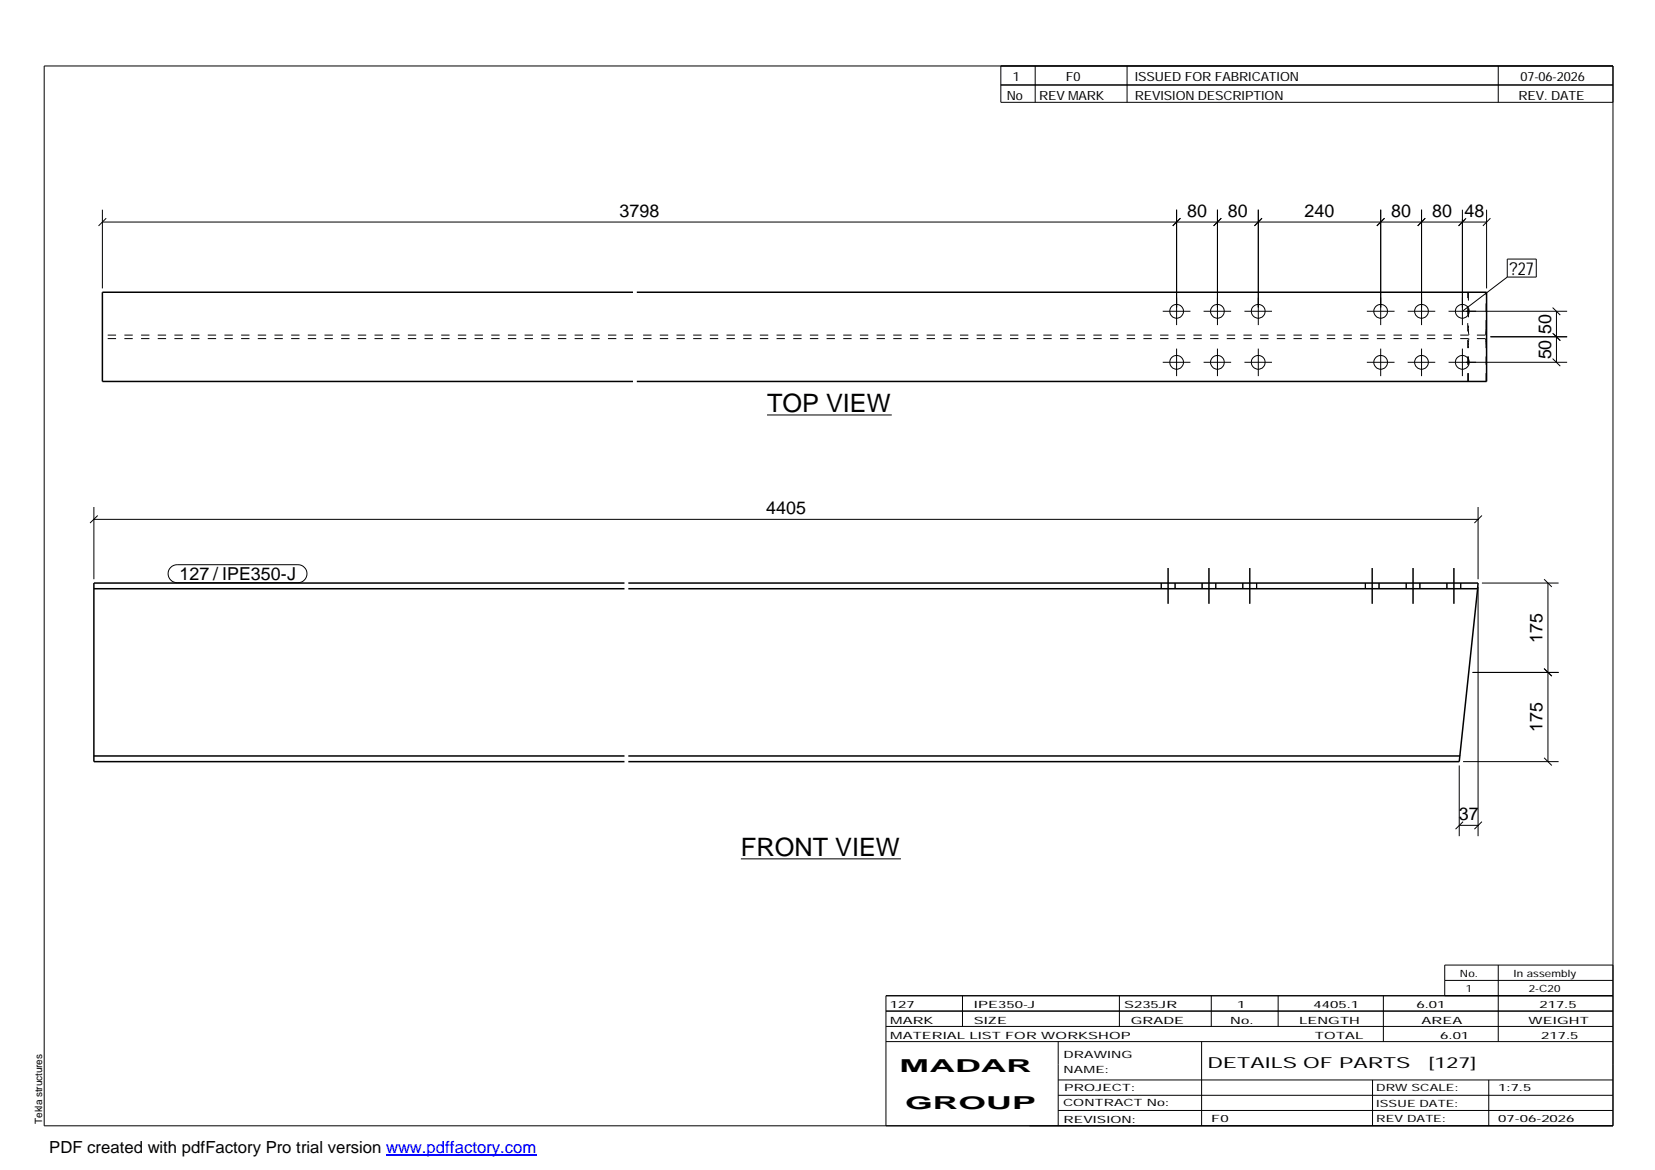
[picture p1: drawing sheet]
<svg xmlns="http://www.w3.org/2000/svg" width="420mm" height="297mm" viewBox="0 0 420 297" stroke-linecap="round" stroke-linejoin="round" font-family="sans-serif">
<g fill="none" stroke="#000" stroke-width=".25">
<path d="M11.2 16.7h398.3v269.1h-398.3zM254.1 16.7v9.3h155.4M262.8 16.7v9.3M286.1 16.7v9.3M380.4 16.7v9.3M254.1 21.6h155.4M26 56.4h351.4M26 53.2v20M27 55.4l-2 1.9M298.7 53.2v29.3M299.7 55.4l-2 1.9M309.1 53.2v29.3"/>
<path d="M310 55.4l-1.9 1.9M319.4 53.2v29.3M320.4 55.4l-1.9 1.9M350.5 53.2v29.3M351.5 55.4l-2 1.9M360.9 53.2v29.3M361.8 55.4l-1.9 1.9M371.3 53.2v29.3M372.2 55.4l-1.9 1.9 1.7-1.6M377.4 53.2v20M378.4 55.4l-1.9 1.9M295.2 79h7"/>
<path d="M305.6 79h6.9M315.9 79h7M347 79h7M357.4 79h7M367.7 79h30.1M382.7 65.8h7.3v4.5h-7.3zM382.7 70.3l-11.4 8.7M394.2 78.1l1.9 1.9M395.1 79v13M295.2 92h7M298.7 88.5v7M305.6 92h6.9"/>
<path d="M309.1 88.5v7M315.9 92h7M319.4 88.5v7M347 92h7M350.5 88.5v7M357.4 92h7M360.9 88.5v7M367.7 92h30.1M371.3 88.5v7M378.4 85.5h19.4M394.2 91l1.9 1.9M394.2 84.6l1.9 1.9-1.7-1.7"/>
<path d="M194.7 105.4h31.7M23.8 131.9h351.4M23.8 128.7v18.4M24.8 130.9l-1.9 1.9M375.2 128.7v18.4M376.2 130.9l-1.9 1.9M43.3 144l.8-.5 .9-.1h30.6a2.29 2.29 0 0 1 2.3 2.3 2.29 2.29 0 0 1-2.3 2.2h-30.6a2.28 2.28 0 0 1-2.1-1.4 2.28 2.28 0 0 1 .4-2.5zM294.8 148v1.5M296.5 144.2v9.1M298.3 148v1.5M305.2 148v1.5M306.9 144.2v9.1"/>
<path d="M308.7 148v1.5M315.5 148v1.5M317.3 144.2v9.1M319 148v1.5M346.6 148v1.5M348.4 144.2v9.1M350.1 148v1.5M357 148v1.5M358.7 144.2v9.1M360.5 148v1.5M367.3 148v1.5M369.1 144.2v9.1"/>
<path d="M370.8 148v1.5M375.2 149v63.3M376.2 148h19.5M392 147.1l2 1.9M393 148v45.4M373.8 170.7h21.9M392 169.7l2 1.9M370.5 194.3v18M371.4 193.4h24.3M392 192.4l2 1.9M188.1 218h40.6M370.5 209.5h4.7"/>
<path d="M371.4 208.6l-1.9 1.9M376.2 208.6l-1.9 1.9M224.9 256.7h184.6M244.3 252.8v7.8M284.2 252.8v7.8M307.5 252.8v7.8M324.5 252.8v7.8M351.2 252.8v11.6M366.8 248.9h42.7M380.4 245v19.4M409.5 245h-42.7v7.8M409.5 252.8h-184.6v33"/>
<path d="M224.9 264.4h184.6M224.9 260.6h184.6M268.6 264.4v21.4M268.6 274.2h140.9M268.6 278.1h140.9M305.1 264.4v21.4M348.4 274.2v11.6M378 274.2v11.6M268.6 281.9h140.9"/>
<circle cx="298.7" cy="79" r="1.74"/>
<circle cx="309.1" cy="79" r="1.74"/>
<circle cx="319.4" cy="79" r="1.75"/>
<circle cx="350.5" cy="79" r="1.74"/>
<circle cx="360.9" cy="79" r="1.75"/>
<circle cx="371.2" cy="79" r="1.74"/>
<circle cx="298.7" cy="92" r="1.74"/>
<circle cx="309.1" cy="92" r="1.74"/>
<circle cx="319.4" cy="92" r="1.75"/>
<circle cx="350.5" cy="92" r="1.74"/>
<circle cx="360.9" cy="92" r="1.75"/>
<circle cx="371.2" cy="92" r="1.74"/>
</g>
<path d="M160.7 74.2h-134.7v22.6h134.7M161.7 74.2h215.7v22.6h-215.7M23.8 149.5h134.7M158.5 148h-134.7v45.4h134.7M159.5 148h215.7l-.1 1.5M159.5 149.5h215.6M375.1 149.5l-4.6 43.9h-211M23.8 191.9h134.7M159.5 191.9h211.1" fill="none" stroke="#000" stroke-width=".38"/>
<g fill="none" stroke="#000" stroke-width=".25" stroke-dasharray="2.1 2.1" stroke-linecap="butt">
<path d="M372.8 74.2v9.2M160.7 86h-134.7M160.7 85.1h-134.7M372.6 96.8v-22.6M372.8 96.8v-9.1M372.8 83.4v.6M372.8 84v.6M372.8 87v.7M372.8 84.6l.1 .3M372.8 86.5v.5M372.9 84.9l.1 .2M372.9 86.1l-.1 .4"/>
<path d="M373 86l-.1 .1M377.1 86h-215.4M377.1 85.1h-215.4M377.1 85.1v-.2M377.1 84.9l.1-.3M377.1 86.1v-.1M377.2 84.6v-.6M377.2 86.5l-.1-.4M377.2 84l.1-.6M377.2 87v-.5M377.3 96.8v-9.1M377.3 83.4v-9.2"/>
<path d="M377.3 87.7l-.1-.7M370.6 191.8v.1"/>
</g>
<path d="M98 293.3h38.2" fill="none" stroke="#00f" stroke-width=".3"/>
<g font-size="6.4">
<text x="194.7" y="104.6">TOP VIEW</text>
<text x="188.1" y="217.3">FRONT VIEW</text>
</g>
<g font-size="4.5">
<text x="157.3" y="55">3798</text>
<text x="301.4" y="55">80</text>
<text x="311.7" y="55">80</text>
<text x="331.2" y="55">240</text>
<text x="353.2" y="55">80</text>
<text x="363.6" y="55">80</text>
<text x="371.8" y="55">48</text>
<text x="383.2" y="69.8">?27</text>
<text x="393.8" y="84.8" transform="rotate(-90 393.8 84.8)">50</text>
<text x="393.8" y="91.3" transform="rotate(-90 393.8 91.3)">50</text>
<text x="194.5" y="130.4">4405</text>
<text x="45.6" y="147.3">127 / IPE350-J</text>
<text x="391.6" y="163.1" transform="rotate(-90 391.6 163.1)">175</text>
<text x="391.6" y="185.8" transform="rotate(-90 391.6 185.8)">175</text>
<text x="370.3" y="208.1">37</text>
<text x="228.4" y="272.3">MADAR</text>
<text x="229.8" y="281.6">GROUP</text>
</g>
<text font-size="4.2" x="12.5" y="292.7">PDF created with pdfFactory Pro trial version www.pdffactory.com</text>
<g font-size="3.9">
<text x="306.5" y="271.3">DETAILS OF PARTS</text>
<text x="362.7" y="271.3">[127]</text>
</g>
<g font-size="3.2">
<text x="257.1" y="20.5">1</text>
<text x="270.6" y="20.5">F0</text>
<text x="288.1" y="20.5">ISSUED FOR FABRICATION</text>
<text x="386" y="20.5">07-06-2026</text>
<text x="255.6" y="25.5">No</text>
<text x="263.8" y="25.5">REV MARK</text>
<text x="288.1" y="25.5">REVISION DESCRIPTION</text>
<text x="385.5" y="25.5">REV. DATE</text>
</g>
<g font-size="2.5">
<text x="370.6" y="247.9">No.</text>
<text x="372.1" y="251.8">1</text>
<text x="384.3" y="247.9">In assembly</text>
<text x="388.1" y="251.8">2-C20</text>
<text x="225.9" y="255.9">127</text>
<text x="247.3" y="255.9">IPE350-J</text>
<text x="285.4" y="255.9">S235JR</text>
<text x="314.1" y="255.9">1</text>
<text x="333.5" y="255.9">4405.1</text>
<text x="359.6" y="255.9">6.01</text>
<text x="390.8" y="255.9">217.5</text>
<text x="226" y="263.7">MATERIAL LIST FOR WORKSHOP</text>
<text x="226" y="259.9">MARK</text>
<text x="247.2" y="259.9">SIZE</text>
<text x="287.1" y="259.9">GRADE</text>
<text x="312.3" y="259.9">No.</text>
<text x="329.8" y="259.9">LENGTH</text>
<text x="333.8" y="263.7">TOTAL</text>
<text x="360.9" y="259.9">AREA</text>
<text x="365.6" y="263.7">6.01</text>
<text x="388.1" y="259.9">WEIGHT</text>
<text x="391.3" y="263.7">217.5</text>
<text x="270" y="268.5">DRAWING</text>
<text x="270" y="272.5">NAME:</text>
<text x="269.9" y="280.9">CONTRACT No:</text>
<text x="270.2" y="277">PROJECT:</text>
<text x="349.4" y="277.1">DRW SCALE:</text>
<text x="349.4" y="281">ISSUE DATE:</text>
<text x="380.4" y="277.1">1:7.5</text>
<text x="10.7" y="285.4" transform="rotate(-90 10.7 285.4)">Tekla structures</text>
<text x="270" y="285">REVISION:</text>
<text x="307.5" y="284.8">F0</text>
<text x="349.4" y="284.8">REV DATE:</text>
<text x="380.4" y="284.8">07-06-2026</text>
</g>
</svg>
